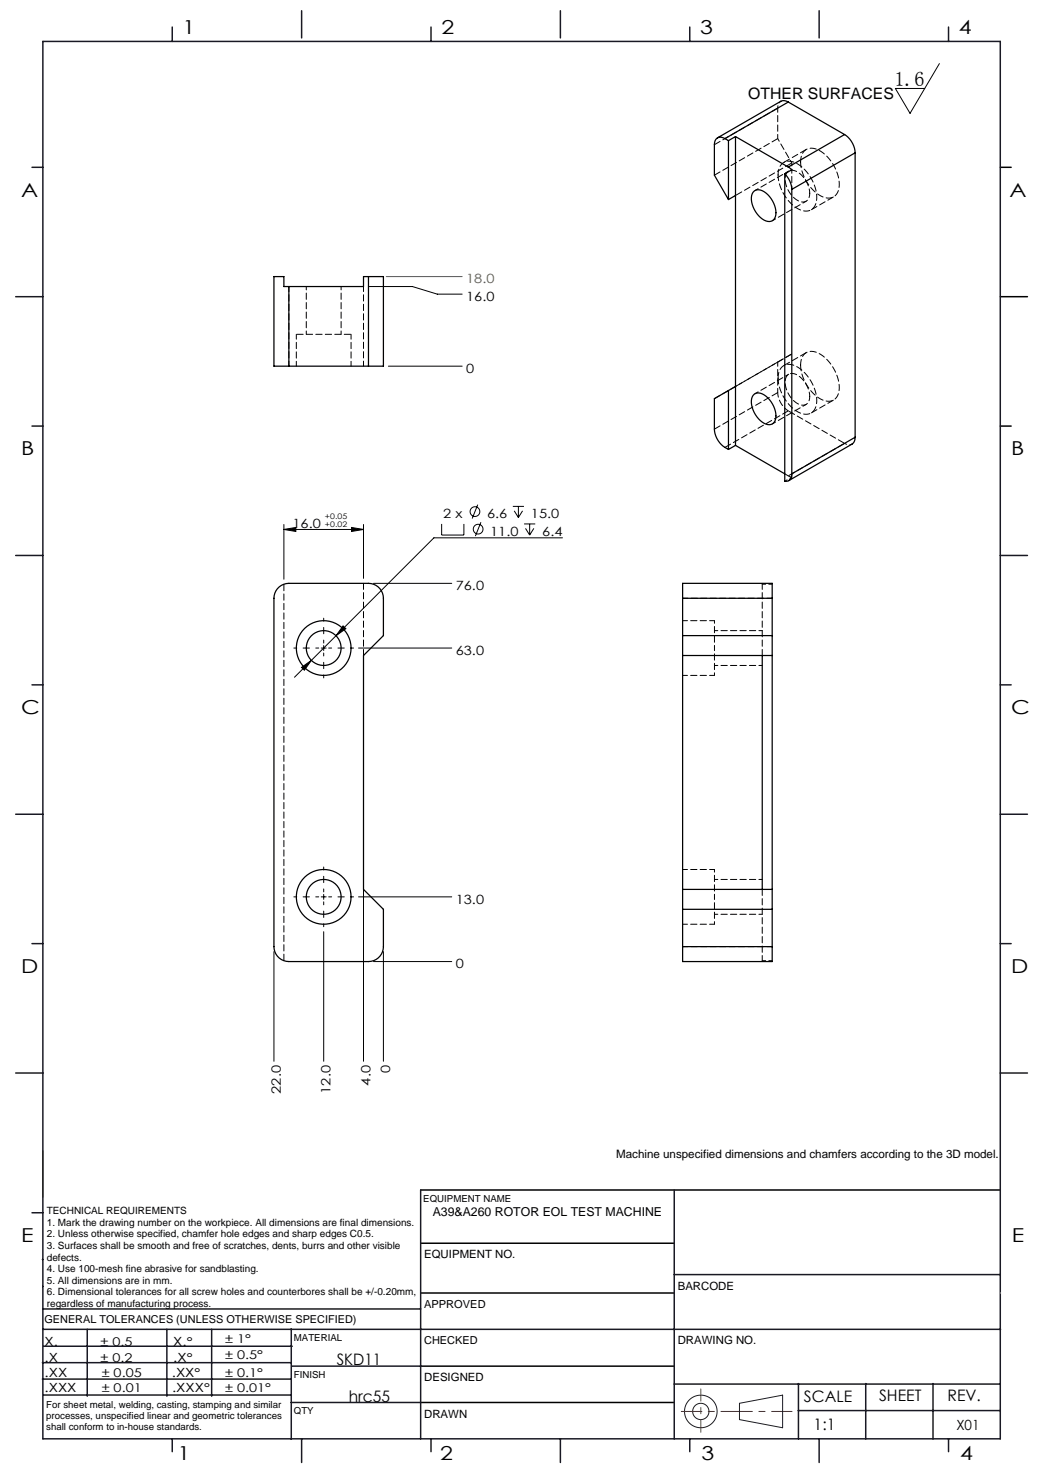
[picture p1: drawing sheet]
<svg xmlns="http://www.w3.org/2000/svg" width="210mm" height="297mm" viewBox="0 0 210 297" stroke-linecap="round" stroke-linejoin="round" font-family="sans-serif">
<g fill="none" stroke="#000" stroke-width=".2">
<path d="M188.8 12.8l-5.9 10-3-5h5.9M74 57.6h8.9l5 1.5h5M78 73.6h14.9M57 106.4l2.4-.4v.8zM57 105.4v11M57 106.4h16M70.6 106l2.4 .4-2.4 .4zM73 105.4v10.8M75 117.2h15.8M88.8 105.3v2.2h4.4v-2.2M96 101.4l-1.1 2.8M96.6 104.9l-1.1 2.8"/>
<path d="M103.1 101.8h2.2M103.3 102.7l.9 1.3M104.2 101.8v2.2M105 102.7l-.8 1.3M105.3 105.3h2.3M105.6 106.2l.8 1.3M106.4 105.3v2.2M107.3 106.2l-.9 1.3M113 108.1h-25.8l-28 28M60.6 134.1l2-1.4-1.4 2zM64.5 130.2h1M65 129.7v1"/>
<path d="M68.9 125.8l.6 .5-2 1.4zM72 130.2h18.8M65 179.7v1M73 179.7v33.6M55 191.2v22.1M64.5 180.2h1M65 187.2v26.1M72 180.2h18.8M75 193.2h15.8M77 191.2v22.1"/>
<circle cx="95.4" cy="102.8" r=".98"/>
<circle cx="96.1" cy="106.3" r=".98"/>
</g>
<g fill="none" stroke="#191924" stroke-width=".2">
<path d="M8.6 231.2v9.4M148.6 282l8.7-1.6v6.5l-8.7-1.6z"/>
<circle cx="140.8" cy="283.6" r="3.3"/>
<circle cx="140.8" cy="283.6" r="1.64"/>
</g>
<path d="M64 130.2h-5M65 129.2v-5M65 131.2v5M66 130.2h5M65 179.2v-5M64 180.2h-5M65 181.2v5M66 180.2h5" fill="none" stroke="#000" stroke-width=".2" stroke-dasharray="15.2 1.3 1.3 1.3" stroke-dashoffset="14.6"/>
<path d="M201 33.6h2.2M201 59.6h5.5M201 85.6h2.2M84.5 239.1h116.5M84.6 259.8h50.9M84.6 249.8h50.9M84.6 274.5h50.9M84.5 281.8h51" fill="none" stroke="#000" stroke-width=".3"/>
<path d="M136.9 283.6h22.3" fill="none" stroke="#f00" stroke-width=".2" stroke-dasharray="6.3 1.3 1.3 1.3" stroke-dashoffset="2.2"/>
<path d="M140.8 287.8v-8.7" fill="none" stroke="#f00" stroke-width=".2" stroke-dasharray="6.3 1.3 1.3 1.3" stroke-dashoffset="3.9"/>
<path d="M77.6 55.6h15.3" fill="none" stroke="#808000" stroke-width=".2"/>
<g fill="none" stroke="#191924" stroke-width=".3">
<path d="M8.6 8.3h192.4v280.8h-192.4zM34.6 5.4v2.9M60.6 2.2v5.4M86.6 5.4v2.9M112.6 2.2v5.4M138.6 5.4v2.9M164.6 2.2v5.4M190.6 5.4v2.9M6.4 33.6h2.2M3.2 59.6h5.4M6.4 85.6h2.2M3.2 111.6h5.4"/>
<path d="M201 111.6h5.5M6.4 137.6h2.2M201 137.6h2.2M3.2 163.6h5.4M201 163.6h5.5M6.4 189.6h2.2M201 189.6h2.2M3.2 215.6h5.4M201 215.6h5.5M84.5 239.1v50M135.5 239.1v50M6.4 243.7h2.2"/>
<path d="M8.5 253.1h.1M8.6 258.5h.1M135.5 256.1h65.5M8.5 277.1h49.9M8.5 273.8h49.9M8.6 267.1h75.9M8.6 263h75.9M8.8 270.5h49.9M17.5 267.1v13.5M33.5 267.1v13.5M42.5 267.1v13.5M58.5 267.1v22.1"/>
<path d="M58.6 274.5h26M84.6 267.1h116.5M135.5 278.1h65.5M160.5 278v11.1M174 278v11.1M187.5 278v11.1M8.8 280.3h49.7M34.6 289.1v2.6M58.5 281.8h26M60.6 289.1v4.8M86.6 289.1v2.6M112.6 289.1v4.8"/>
<path d="M138.6 289.1v2.6M160.4 283.5h40.6M164.6 289.1v4.8M190.6 289.1v2.6"/>
</g>
<path d="M201 259.8h.1" fill="none" stroke="#c0c0c0" stroke-width=".2"/>
<g fill="#000">
<path d="M57 106.4l2.4-.4v.8zM70.6 106l2.4 .4-2.4 .4z"/>
<path d="M60.6 134.1l.6 .6 1.4-2zM68.9 125.8l-1.4 1.9 2-1.4z"/>
</g>
<g fill="none" stroke="#000" stroke-width=".25">
<path d="M145.7 27.9a1.29 1.29 0 0 0-1.5-.2 1.29 1.29 0 0 0-.6 1.4v6.1l2.8 4.9M145.7 27.9l.7 .4M146.4 28.3v11.8M147.8 27.4l10.6 6.2M147.8 27.4l-1.4 .9M147.8 27.4v62.1M147.8 39.3l-1.4 .8M151.6 38.4a2.14 2.14 0 0 1 2.7 .7 4.7 4.7 0 0 1 1.4 4.8 1.6 1.6 0 0 1-2.5 .1 5 5 0 0 1-2-5.1zM157.7 34.9a4.7 4.7 0 0 1 1.4 3.2M157.7 34.9v61.8a1.25 1.25 0 0 0 1.4-1.5M158.4 33.6l.7 .5-1.4 .8M158.4 20.5a1.53 1.53 0 0 0-1.5-.1l-12.7 7.3"/>
<path d="M158.4 20.5l-12.7 7.4M158.4 20.5l11.3 6.5M159.1 38.1v57.1M169.7 27a4.7 4.7 0 0 1 2.1 3.7M169.7 27l-11.3 6.6M171.8 30.7l-12.7 7.4M171.8 30.7v57.2M58 57.6h-1v-2h-2v18h3M58 57.6v16M74 55.6h3v18h-3M74 55.6h-1v2h-15M74 55.6v18"/>
<path d="M58 73.6h16M146.4 78.5l-2.8 1.6v6.1a4.8 4.8 0 0 0 2.8 4.1M146.4 78.5v11.8M147.8 77.7l-1.4 .8M151.6 79.2a2.14 2.14 0 0 1 2.7 .7 4.7 4.7 0 0 1 1.4 4.8 1.6 1.6 0 0 1-2.5 .1 5 5 0 0 1-2-5zM147.8 89.5l9.9 5.7M147.8 89.5l-1.4 .8M171.8 87.9a1.53 1.53 0 0 1-.6 1.3l-12.7 7.4M171.8 87.9l-12.7 7.3M56.1 117.9a3 3 0 0 1 1.9-.7h16a3 3 0 0 1 3 3v7.5l-4 4v47l4 4v7.5a3 3 0 0 1-3 3h-16a3 3 0 0 1-3-3v-70a3 3 0 0 1 1.1-2.3zM137.2 120.2v-3h18v3M137.2 120.2h18"/>
<path d="M137.2 127.7h18M137.2 120.2v70M137.2 131.7h18M153.2 131.7v47M155.2 120.2v70M137.2 178.7h18M137.2 190.2v3h18v-3M137.2 182.7h18M137.2 190.2h18"/>
<circle cx="65" cy="130.2" r="3.5"/>
<circle cx="65" cy="130.2" r="5.5"/>
<circle cx="65" cy="180.2" r="3.5"/>
<circle cx="65" cy="180.2" r="5.5"/>
</g>
<path d="M156.3 21.7v6.2M162.7 38.8a1.49 1.49 0 0 1-.6 1.6 1.49 1.49 0 0 1-1.8-.1 5 5 0 0 1-2.3-5.3 1.5 1.5 0 0 1 2.3-.4 5.5 5.5 0 0 1 2.4 4.2M156.3 72.8v6.1M162.7 79.7a1.49 1.49 0 0 1-.6 1.5 1.49 1.49 0 0 1-1.8-.1 5 5 0 0 1-2.3-5.3 1.5 1.5 0 0 1 2.3-.4 5.5 5.5 0 0 1 2.4 4.3M157.7 95.2l.7 .4M158.4 95.6l.7 .3" fill="none" stroke="#000" stroke-width=".2" stroke-dasharray="1.3 .6" stroke-dashoffset=".4"/>
<path d="M73 57.6v16M58 73.6v-16M59.5 67.2v6.4M70.5 73.6v-6.4M158.4 82.6a4.7 4.7 0 0 1-2.1-3.7M159.1 95.9v-.7M137.2 135.7h6.4M143.6 124.7h-6.4M143.6 174.7h-6.4M137.2 185.7h6.4" fill="none" stroke="#000" stroke-width=".2" stroke-dasharray="1.3 .6" stroke-dashoffset=".3"/>
<path d="M159.1 38.1v-4M61.5 57.6v9.6M68.5 67.2v-9.6M155.2 117.4h-2M143.6 133.7h9.6M153.2 126.7h-9.6M153.2 176.7h-9.6M143.6 183.7h9.6M153.2 193.1h2" fill="none" stroke="#000" stroke-width=".2" stroke-dasharray="1.3 .6" stroke-dashoffset=".6"/>
<path d="M143.6 29.1l12.7-7.4M156.3 27.9l-12.7 7.3M156.3 72.8l2.8-1.7M156.3 78.9l-12.7 7.3M143.6 80.1l12.7-7.3M145.7 89.9l12.7-7.3M57 193.1v-75.7" fill="none" stroke="#000" stroke-width=".2" stroke-dasharray="1.3 .6"/>
<path d="M156.3 21.7a1.53 1.53 0 0 1 .6-1.3M159.1 95.9l-1.4 .8M171.2 89.2l-.1 .1a1.6 1.6 0 0 1-1.4-.2" fill="none" stroke="#000" stroke-width=".2" stroke-dasharray="1.3 .6" stroke-dashoffset=".8"/>
<path d="M156.4 35.2a2.3 2.3 0 0 1 3-2.7 7.9 7.9 0 0 1 4.6 8.4 2.25 2.25 0 0 1-3.6 1.1 8.5 8.5 0 0 1-4-6.8M160.9 32.5a2.3 2.3 0 0 1 3-2.6 7.9 7.9 0 0 1 4.6 8.4 2.25 2.25 0 0 1-3.6 1.1 8.5 8.5 0 0 1-4-6.9M156.4 76a2.3 2.3 0 0 1 3-2.6 7.9 7.9 0 0 1 4.6 8.3 2.25 2.25 0 0 1-3.6 1.1 8.5 8.5 0 0 1-4-6.8M160.9 73.4a2.3 2.3 0 0 1 3-2.6 7.9 7.9 0 0 1 4.6 8.3 2.25 2.25 0 0 1-3.6 1.1 8.5 8.5 0 0 1-4-6.8M73 117.2v14.5M153.2 117.2v14.5M73 178.7v14.5M153.2 178.7v14.5" fill="none" stroke="#000" stroke-width=".2" stroke-dasharray="1.3 .6" stroke-dashoffset=".1"/>
<path d="M159.1 32.8l-2.8-4.9M159.1 32.8v1.3M143.6 130.2v-5.5M143.6 135.7v-5.5M143.6 180.2v-5.5M143.6 185.7v-5.5" fill="none" stroke="#000" stroke-width=".2" stroke-dasharray="1.3 .6" stroke-dashoffset=".7"/>
<path d="M147.8 39.3l11.3-6.5M159.1 71.1l-11.3 6.6M158.4 82.6l11.3 6.5M169.7 89.1l-11.3 6.5" fill="none" stroke="#000" stroke-width=".2" stroke-dasharray="1.3 .6" stroke-dashoffset="-.2"/>
<path d="M158.5 34.4l-6.8 3.9M155.2 44.4l6.8-4M158.5 75.2l-6.8 3.9M155.2 85.2l6.8-3.9" fill="none" stroke="#000" stroke-width=".2" stroke-dasharray="1.3 .6" stroke-dashoffset=".5"/>
<path d="M162 30l-4.5 2.6M163 42.2l4.5-2.6M70.5 67.2h-11M162 70.9l-4.5 2.6M163 83l4.5-2.6" fill="none" stroke="#000" stroke-width=".2" stroke-dasharray="1.3 .6" stroke-dashoffset="-.1"/>
<path d="M74 55.6v18M137.2 120.2h18M155.2 190.2h-18" fill="none" stroke="#000" stroke-width=".2" stroke-dasharray="1.3 .6" stroke-dashoffset=".2"/>
<text font-size="4.1" x="179.7" y="17.2">1.6</text>
<g font-size="3.9">
<text x="36.7" y="6.9">1</text>
<text x="88.7" y="6.9">2</text>
<text x="140.7" y="6.9">3</text>
<text x="192.7" y="6.9">4</text>
<text x="4.2" y="39.5">A</text>
<text x="202.9" y="39.5">A</text>
<text x="4.2" y="91.5">B</text>
<text x="203.2" y="91.5">B</text>
<text x="4.2" y="143.5">C</text>
<text x="203.2" y="143.5">C</text>
<text x="4.2" y="195.5">D</text>
<text x="203.2" y="195.5">D</text>
<text x="4.2" y="249.6">E</text>
<text x="203.3" y="249.6">E</text>
<text x="35.7" y="293.4">1</text>
<text x="88.4" y="293.4">2</text>
<text x="141" y="293.4">3</text>
<text x="193" y="293.4">4</text>
</g>
<g font-size="3.2">
<text x="150.4" y="20">OTHER SURFACES</text>
<text x="67.7" y="274.2">SKD11</text>
<text x="70.1" y="281.8">hrc55</text>
<text x="161.6" y="281.7">SCALE</text>
<text x="176.7" y="281.5">SHEET</text>
<text x="190.4" y="281.5">REV.</text>
<text x="163.5" y="287.4">1:1</text>
</g>
<text font-size="2.8" x="192.2" y="287.3">X01</text>
<text font-size="2.6" fill="#808000" x="93.7" y="57">18.0</text>
<g font-size="2.6">
<text x="93.7" y="60.5">16.0</text>
<text x="93.7" y="75">0</text>
<text x="58.8" y="106">16.0</text>
<text x="89.1" y="104.2">2 x</text>
<text x="97.9" y="104.2">6.6</text>
<text x="98.5" y="107.7">11.0</text>
<text x="106.7" y="104.2">15.0</text>
<text x="109" y="107.7">6.4</text>
<text x="91.6" y="118.6">76.0</text>
<text x="91.6" y="131.6">63.0</text>
<text x="91.6" y="181.6">13.0</text>
<text x="91.6" y="194.6">0</text>
<text x="78.4" y="215.7" transform="rotate(-90 78.4 215.7)">0</text>
<text x="56.4" y="219.8" transform="rotate(-90 56.4 219.8)">22.0</text>
<text x="66.4" y="219.8" transform="rotate(-90 66.4 219.8)">12.0</text>
<text x="74.4" y="218.1" transform="rotate(-90 74.4 218.1)">4.0</text>
</g>
<g font-size="2.5">
<text x="87" y="244.4">A39&amp;A260 ROTOR EOL TEST MACHINE</text>
<text x="8.9" y="273.6">.X</text>
<text x="8.9" y="270.4">X.</text>
<text x="34.8" y="273.7">.X°</text>
<text x="34.8" y="270.5">X.°</text>
<text x="9" y="276.7">.XX</text>
<text x="9" y="279.7">.XXX</text>
<text x="34.5" y="276.7">.XX°</text>
<text x="34.6" y="279.8">.XXX°</text>
</g>
<g font-size="2.4">
<text x="45.2" y="270">± 1°</text>
<text x="20.2" y="270.4">± 0.5</text>
<text x="20.2" y="273.7">± 0.2</text>
<text x="45.2" y="273.2">± 0.5°</text>
<text x="20.4" y="279.7">± 0.01</text>
<text x="20.4" y="276.7">± 0.05</text>
<text x="45.2" y="276.7">± 0.1°</text>
<text x="45.2" y="279.7">± 0.01°</text>
</g>
<g font-size="2.3">
<text x="123.8" y="232.7">Machine unspecified dimensions and chamfers according to the 3D model.</text>
<text x="85.2" y="252.9">EQUIPMENT NO.</text>
<text x="136.2" y="259.2">BARCODE</text>
<text x="136.2" y="270.2">DRAWING NO.</text>
<text x="85.2" y="277.6">DESIGNED</text>
<text x="85.2" y="284.9">DRAWN</text>
</g>
<g font-size="2.2">
<text x="85.2" y="262.8">APPROVED</text>
<text x="8.9" y="265.9">GENERAL TOLERANCES (UNLESS OTHERWISE SPECIFIED)</text>
<text x="85.2" y="270.1">CHECKED</text>
</g>
<g font-size="2">
<text x="9.4" y="244">TECHNICAL REQUIREMENTS</text>
<text x="9.4" y="246.3">1. Mark the drawing number on the workpiece. All dimensions are final dimensions.</text>
<text x="9.4" y="248.6">2. Unless otherwise specified, chamfer hole edges and sharp edges C0.5.</text>
<text x="9.4" y="251">3. Surfaces shall be smooth and free of scratches, dents, burrs and other visible</text>
<text x="9.4" y="253.3">defects.</text>
<text x="9.4" y="255.6">4. Use 100-mesh fine abrasive for sandblasting.</text>
<text x="9.4" y="258">5. All dimensions are in mm.</text>
<text x="9.4" y="260.3">6. Dimensional tolerances for all screw holes and counterbores shall be +/-0.20mm,</text>
<text x="9.4" y="262.6">regardless of manufacturing process.</text>
</g>
<g font-size="1.9">
<text x="85.1" y="241.5">EQUIPMENT NAME</text>
<text x="59.1" y="269.5">MATERIAL</text>
<text x="59.1" y="276.9">FINISH</text>
<text x="9.3" y="282.9">For sheet metal, welding, casting, stamping and similar</text>
<text x="9.3" y="285.1">processes, unspecified linear and geometric tolerances</text>
<text x="9.3" y="287.4">shall conform to in-house standards.</text>
<text x="59.1" y="284.2">QTY</text>
</g>
<g font-size="1.5">
<text x="65.3" y="104.2">+0.05</text>
<text x="65.3" y="106">+0.02</text>
</g>
</svg>
